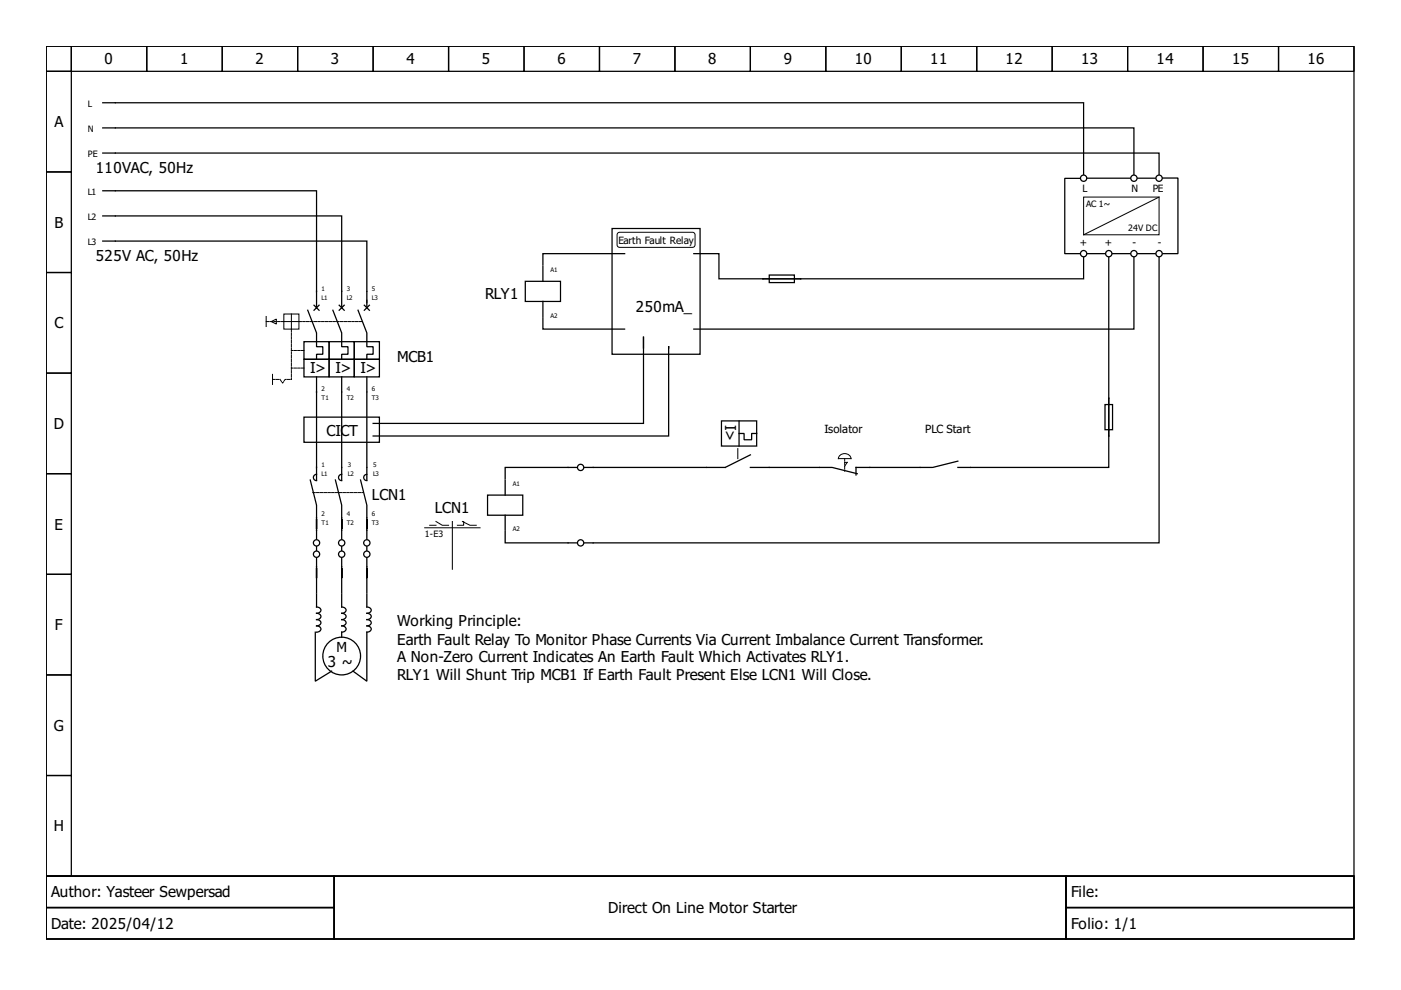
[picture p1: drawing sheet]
<svg xmlns="http://www.w3.org/2000/svg" width="297mm" height="210mm" viewBox="0 0 297 210" stroke-linecap="round" stroke-linejoin="round" font-family="sans-serif">
<g fill="none" stroke="#000" stroke-width=".27">
<path d="M9.8 9.8h277.3v176h-277.3zM9.8 9.8h5.3v5.3h-5.3zM9.8 15.1h5.3v21.4h-5.3zM15.1 9.8h16v5.3h-16zM31.1 9.8h16v5.3h-16zM47.1 9.8h16v5.3h-16zM63.1 9.8h16v5.3h-16zM79.1 9.8h16v5.3h-16zM95.1 9.8h16v5.3h-16zM111.1 9.8h16v5.3h-16zM127.1 9.8h16v5.3h-16zM143.1 9.8h16v5.3h-16z"/>
<path d="M159.1 9.8h16v5.3h-16zM175.1 9.8h16v5.3h-16zM191.1 9.8h16v5.3h-16zM207.1 9.8h16v5.3h-16zM223.1 9.8h16v5.3h-16zM239.1 9.8h16v5.3h-16zM255.1 9.8h16v5.3h-16zM271.1 9.8h16v5.3h-16zM9.8 36.5h5.3v21.3h-5.3zM21.8 21.8h207.9v15.2M21.8 32.5h223.9v4.5M21.8 27.1h218.6v9.9"/>
<path d="M228.9 37.8h-3.2v16h3.2M230.5 37.8h9.1M241.2 37.8h3.7M246.5 37.7h3.2v16.1h-3.2M9.8 57.8h5.3v21.3h-5.3zM21.8 45.8h50.6v19.4M21.8 51.1h56v14.1M21.8 40.5h45.3v24.7M111.4 59.6h7.4v4.3h-7.4zM115.1 56.4v3.2M129.8 48.4h18.6v26.7h-18.6zM132.4 53.8h-17.3v2.4"/>
<path d="M147.1 53.8h5.3v5.3h77.3v-4.5M163.1 58.3h5.3v1.6h-5.3zM230.5 53.8h3.8M235.1 54.6v44.5h-32M235.9 53.8h3.7M240.4 54.6v15.2h-93.3M241.2 53.8h3.7M245.7 54.6v60.5h-121.8M9.8 79.1h5.3v21.3h-5.3zM64.4 72.4h5.4v3.8h-5.4zM64.4 76.2h5.4v3.7h-5.4zM65.2 65.8l1.9 4.8v2.9h1.3v1.6h-1.3v1.1"/>
<path d="M66.6 64.7l1 1.1M67.1 79.9v21.9M67.6 64.7l-1 1.1M69.8 76.2h5.3v3.7h-5.3zM69.8 72.4h5.3v3.8h-5.3zM70.6 65.8l1.8 4.8v2.9h1.4v1.6h-1.4v1.1M71.9 64.7l1.1 1.1M72.4 79.9v21.9M73 64.7l-1.1 1.1M75.1 76.2h5.3v3.7h-5.3zM75.1 72.4h5.3v3.8h-5.3zM75.9 65.8l1.9 4.8v2.9h1.3v1.6h-1.3v1.1"/>
<path d="M77.2 64.7l1.1 1.1M77.8 79.9v21.9M78.3 64.7l-1.1 1.1M115.1 67.4v2.4h17.3M115.1 63.9v3.2M136.4 73.8v-2.4v18.4h-57.3M141.8 73.8v-.4v19h-62.7M64.4 88.4h16v5.4h-16zM122.3 99.1h-15.2v2.4M153 89.2h7.4v5.4h-7.4zM156.7 91.9h1.1v1.3h1.6v-1.3h1M156.7 89.2v5.4"/>
<path d="M159.1 99.1h17.3l5.4 1.3M159.1 96.4l-5.3 2.7h-29.9M203.1 97.8l-5.3 1.3h-16.3v1.6M234.3 85.8h1.6v5.3h-1.6zM9.8 100.4h5.3v21.4h-5.3zM65.8 101.8l1.3 5.3v7.2M67.1 100.6a.67 .67 0 0 0-.7 .6 .67 .67 0 0 0 .7 .7M67.1 118.3v7.5M67.1 115.9v.8M71.1 101.8l1.3 5.3v7.2M72.4 100.6a.67 .67 0 0 0-.6 .6 .67 .67 0 0 0 .6 .7M72.4 118.3v7.5"/>
<path d="M72.4 115.9v.8M76.4 101.8l1.4 5.3v7.2M77.8 100.6a.67 .67 0 0 0-.7 .6 .67 .67 0 0 0 .7 .7M77.8 118.3v7.5M77.8 115.9v.8M103.4 105h7.4v4.2h-7.4zM107.1 112.7v2.4h15.2M107.1 101.8v3.2M107.1 109.2v3.2M9.8 121.8h5.3v21.3h-5.3zM66.8 134v10.4l3.5-2.1M67.1 126v2.7a.7 .7 0 0 1 .9 .7 .7 .7 0 0 1-.9 .6 .7 .7 0 0 1 .9 .7 .7 .7 0 0 1-.9 .7 .7 .7 0 0 1 .9 .6 .7 .7 0 0 1-.9 .7 .7 .7 0 0 1 .9 .7 .7 .7 0 0 1-.9 .6"/>
<path d="M72.4 126v2.7a.7 .7 0 0 1 1 .7 .7 .7 0 0 1-1 .6 .7 .7 0 0 1 1 .7 .7 .7 0 0 1-1 .7 .7 .7 0 0 1 1 .6 .7 .7 0 0 1-1 .7 .7 .7 0 0 1 1 .7 .7 .7 0 0 1-1 .6v1.1M77.8 126v2.7a.7 .7 0 0 1 .9 .7 .7 .7 0 0 1-.9 .6 .7 .7 0 0 1 .9 .7 .7 .7 0 0 1-.9 .7 .7 .7 0 0 1 .9 .6 .7 .7 0 0 1-.9 .7 .7 .7 0 0 1 .9 .7 .7 .7 0 0 1-.9 .6v10.4l-3-2.1M9.8 143.1h5.3v21.3h-5.3zM9.8 164.4h5.3v21.4h-5.3zM9.8 185.8h277.3v13.3h-277.3zM9.8 185.8h61v6.6h-61zM9.8 192.4h61v6.7h-61zM70.8 185.8h155.2v13.3h-155.2zM226 185.8h61.1v6.6h-61.1zM226 192.4h61.1v6.7h-61.1z"/>
<circle cx="229.7" cy="37.8" r=".67"/>
<circle cx="240.4" cy="37.8" r=".67"/>
<circle cx="245.7" cy="37.8" r=".67"/>
<circle cx="229.7" cy="53.8" r=".67"/>
<circle cx="235.1" cy="53.8" r=".67"/>
<circle cx="240.4" cy="53.8" r=".67"/>
<circle cx="245.7" cy="53.8" r=".67"/>
<circle cx="123.1" cy="99.1" r=".67"/>
<circle cx="67.1" cy="115.1" r=".67"/>
<circle cx="67.1" cy="117.5" r=".67"/>
<circle cx="72.4" cy="115.1" r=".67"/>
<circle cx="72.4" cy="117.5" r=".67"/>
<circle cx="77.8" cy="115.1" r=".67"/>
<circle cx="77.8" cy="117.5" r=".67"/>
<circle cx="123.1" cy="115.1" r=".67"/>
<circle cx="72.4" cy="139.1" r="4"/>
</g>
<g fill="none" stroke="#000" stroke-width=".21">
<path d="M130.9 49.5l.5-.3h15.4l.5 .3 .1 .3v2.1l-.1 .3-.5 .2h-15.4l-.5-.2-.1-.3zM229.7 41.8h16v8h-16zM245.7 41.8l-16 8M56.4 67.1v2.1M57.5 68.2l1.1-.6v1.1zM57.8 79.4v2.1M60.2 66.6h3.2v3.2h-3.2zM60.2 68.2h3.2M61.8 66.6v3.2M156.4 95.1v2.1M178 96.6a1.41 1.41 0 0 1 2.4 .6h-2.6zM179.1 98h.5l-.5 .8"/>
<path d="M90 111.9h11.8M91.1 111.4h1.3M92.4 110.6l1.4 .8h1.3M95.9 110.6v10.1M98 110.6l1.6 .8h1.4M98.3 110.6v.8h-1.3"/>
</g>
<path d="M56.4 68.2h3.8M61.8 69.8v10.6M63.4 68.2h13.3M64.4 74.3h-2.6M64.4 78h-2.6M57.8 80.4h1.6l.5 .8 .5-.8h1.4M179.1 97.2v2.7M66.3 104.4h10.7" fill="none" stroke="#000" stroke-width=".21" stroke-dasharray=".5 .3"/>
<g font-size="3.2">
<text x="22.2" y="13.7">0</text>
<text x="38.2" y="13.7">1</text>
<text x="54.2" y="13.7">2</text>
<text x="70.2" y="13.7">3</text>
<text x="86.2" y="13.7">4</text>
<text x="102.2" y="13.7">5</text>
<text x="118.2" y="13.7">6</text>
<text x="134.2" y="13.7">7</text>
<text x="150.2" y="13.7">8</text>
<text x="166.2" y="13.7">9</text>
<text x="181.2" y="13.7">10</text>
<text x="197.2" y="13.7">11</text>
<text x="213.2" y="13.7">12</text>
<text x="229.2" y="13.7">13</text>
<text x="245.2" y="13.7">14</text>
<text x="261.2" y="13.7">15</text>
<text x="277.2" y="13.7">16</text>
<text x="11.5" y="27">A</text>
<text x="20.3" y="36.7">110VAC, 50Hz</text>
<text x="11.5" y="48.3">B</text>
<text x="20.3" y="55.4">525V AC, 50Hz</text>
<text x="102.8" y="63.4">RLY1</text>
<text x="11.5" y="69.6">C</text>
<text x="134.8" y="66">250mA_</text>
<text x="84.2" y="76.7">MCB1</text>
<text x="65.8" y="79.1">I&gt;</text>
<text x="71.1" y="79.1">I&gt;</text>
<text x="76.4" y="79.1">I&gt;</text>
<text x="11.4" y="91">D</text>
<text x="69.2" y="92.4">CICT</text>
<text x="153.8" y="90" transform="rotate(90 153.8 90)">I&gt;</text>
<text x="78.8" y="106">LCN1</text>
<text x="11.5" y="112.3">E</text>
<text x="92.2" y="108.7">LCN1</text>
<text x="11.7" y="133.6">F</text>
<text x="84.2" y="132.7">Working Principle:</text>
<text x="84.2" y="136.7">Earth Fault Relay To Monitor Phase Currents Via Current Imbalance Current Transformer.</text>
<text x="69.5" y="141.5">3 ~</text>
<text x="84.2" y="140.4">A Non-Zero Current Indicates An Earth Fault Which Activates RLY1.</text>
<text x="84.2" y="144.2">RLY1 Will Shunt Trip MCB1 If Earth Fault Present Else LCN1 Will Close.</text>
<text x="11.4" y="155">G</text>
<text x="11.4" y="176.3">H</text>
<text x="10.9" y="190.3">Author: Yasteer Sewpersad</text>
<text x="227.1" y="190.3">File:</text>
<text x="10.9" y="197">Date: 2025/04/12</text>
<text x="129" y="193.6">Direct On Line Motor Starter</text>
<text x="227.1" y="197">Folio: 1/1</text>
</g>
<text font-size="2.9" x="71.4" y="138.3">M</text>
<g font-size="2.4">
<text x="174.8" y="91.9">Isolator</text>
<text x="196.2" y="91.9">PLC Start</text>
</g>
<g font-size="2.1">
<text x="229.5" y="40.7">L</text>
<text x="239.9" y="40.7">N</text>
<text x="244.4" y="40.7">PE</text>
<text x="131.1" y="51.6">Earth Fault Relay</text>
<text x="228.9" y="52.2">+</text>
<text x="234.3" y="52.2">+</text>
<text x="240.1" y="52.2">-</text>
<text x="245.5" y="52.2">-</text>
</g>
<g font-size="1.9">
<text x="18.6" y="22.6">L</text>
<text x="18.6" y="27.9">N</text>
<text x="18.6" y="33.3">PE</text>
<text x="18.6" y="41.3">L1</text>
<text x="18.6" y="46.6">L2</text>
<text x="230.3" y="43.9">AC 1~</text>
<text x="18.6" y="51.9">L3</text>
<text x="239.2" y="49.1">24V DC</text>
<text x="90" y="113.8">1-E3</text>
</g>
<g font-size="1.3">
<text x="116.7" y="57.7">A1</text>
<text x="68.2" y="61.8">1</text>
<text x="68.2" y="63.6">L1</text>
<text x="73.5" y="61.8">3</text>
<text x="73.5" y="63.6">L2</text>
<text x="78.8" y="61.8">5</text>
<text x="78.8" y="63.6">L3</text>
<text x="116.7" y="67.3">A2</text>
<text x="68.2" y="82.8">2</text>
<text x="73.5" y="82.8">4</text>
<text x="78.8" y="82.8">6</text>
<text x="68.2" y="84.7">T1</text>
<text x="73.5" y="84.7">T2</text>
<text x="78.8" y="84.7">T3</text>
<text x="68.2" y="99.1">1</text>
<text x="68.2" y="101">L1</text>
<text x="73.8" y="99.1">3</text>
<text x="73.8" y="101">L2</text>
<text x="79.1" y="99.1">5</text>
<text x="79.1" y="101">L3</text>
<text x="108.7" y="103.1">A1</text>
<text x="68.2" y="109.5">2</text>
<text x="68.2" y="111.4">T1</text>
<text x="73.5" y="109.5">4</text>
<text x="73.5" y="111.4">T2</text>
<text x="78.8" y="109.5">6</text>
<text x="78.8" y="111.4">T3</text>
<text x="108.7" y="112.7">A2</text>
</g>
</svg>
